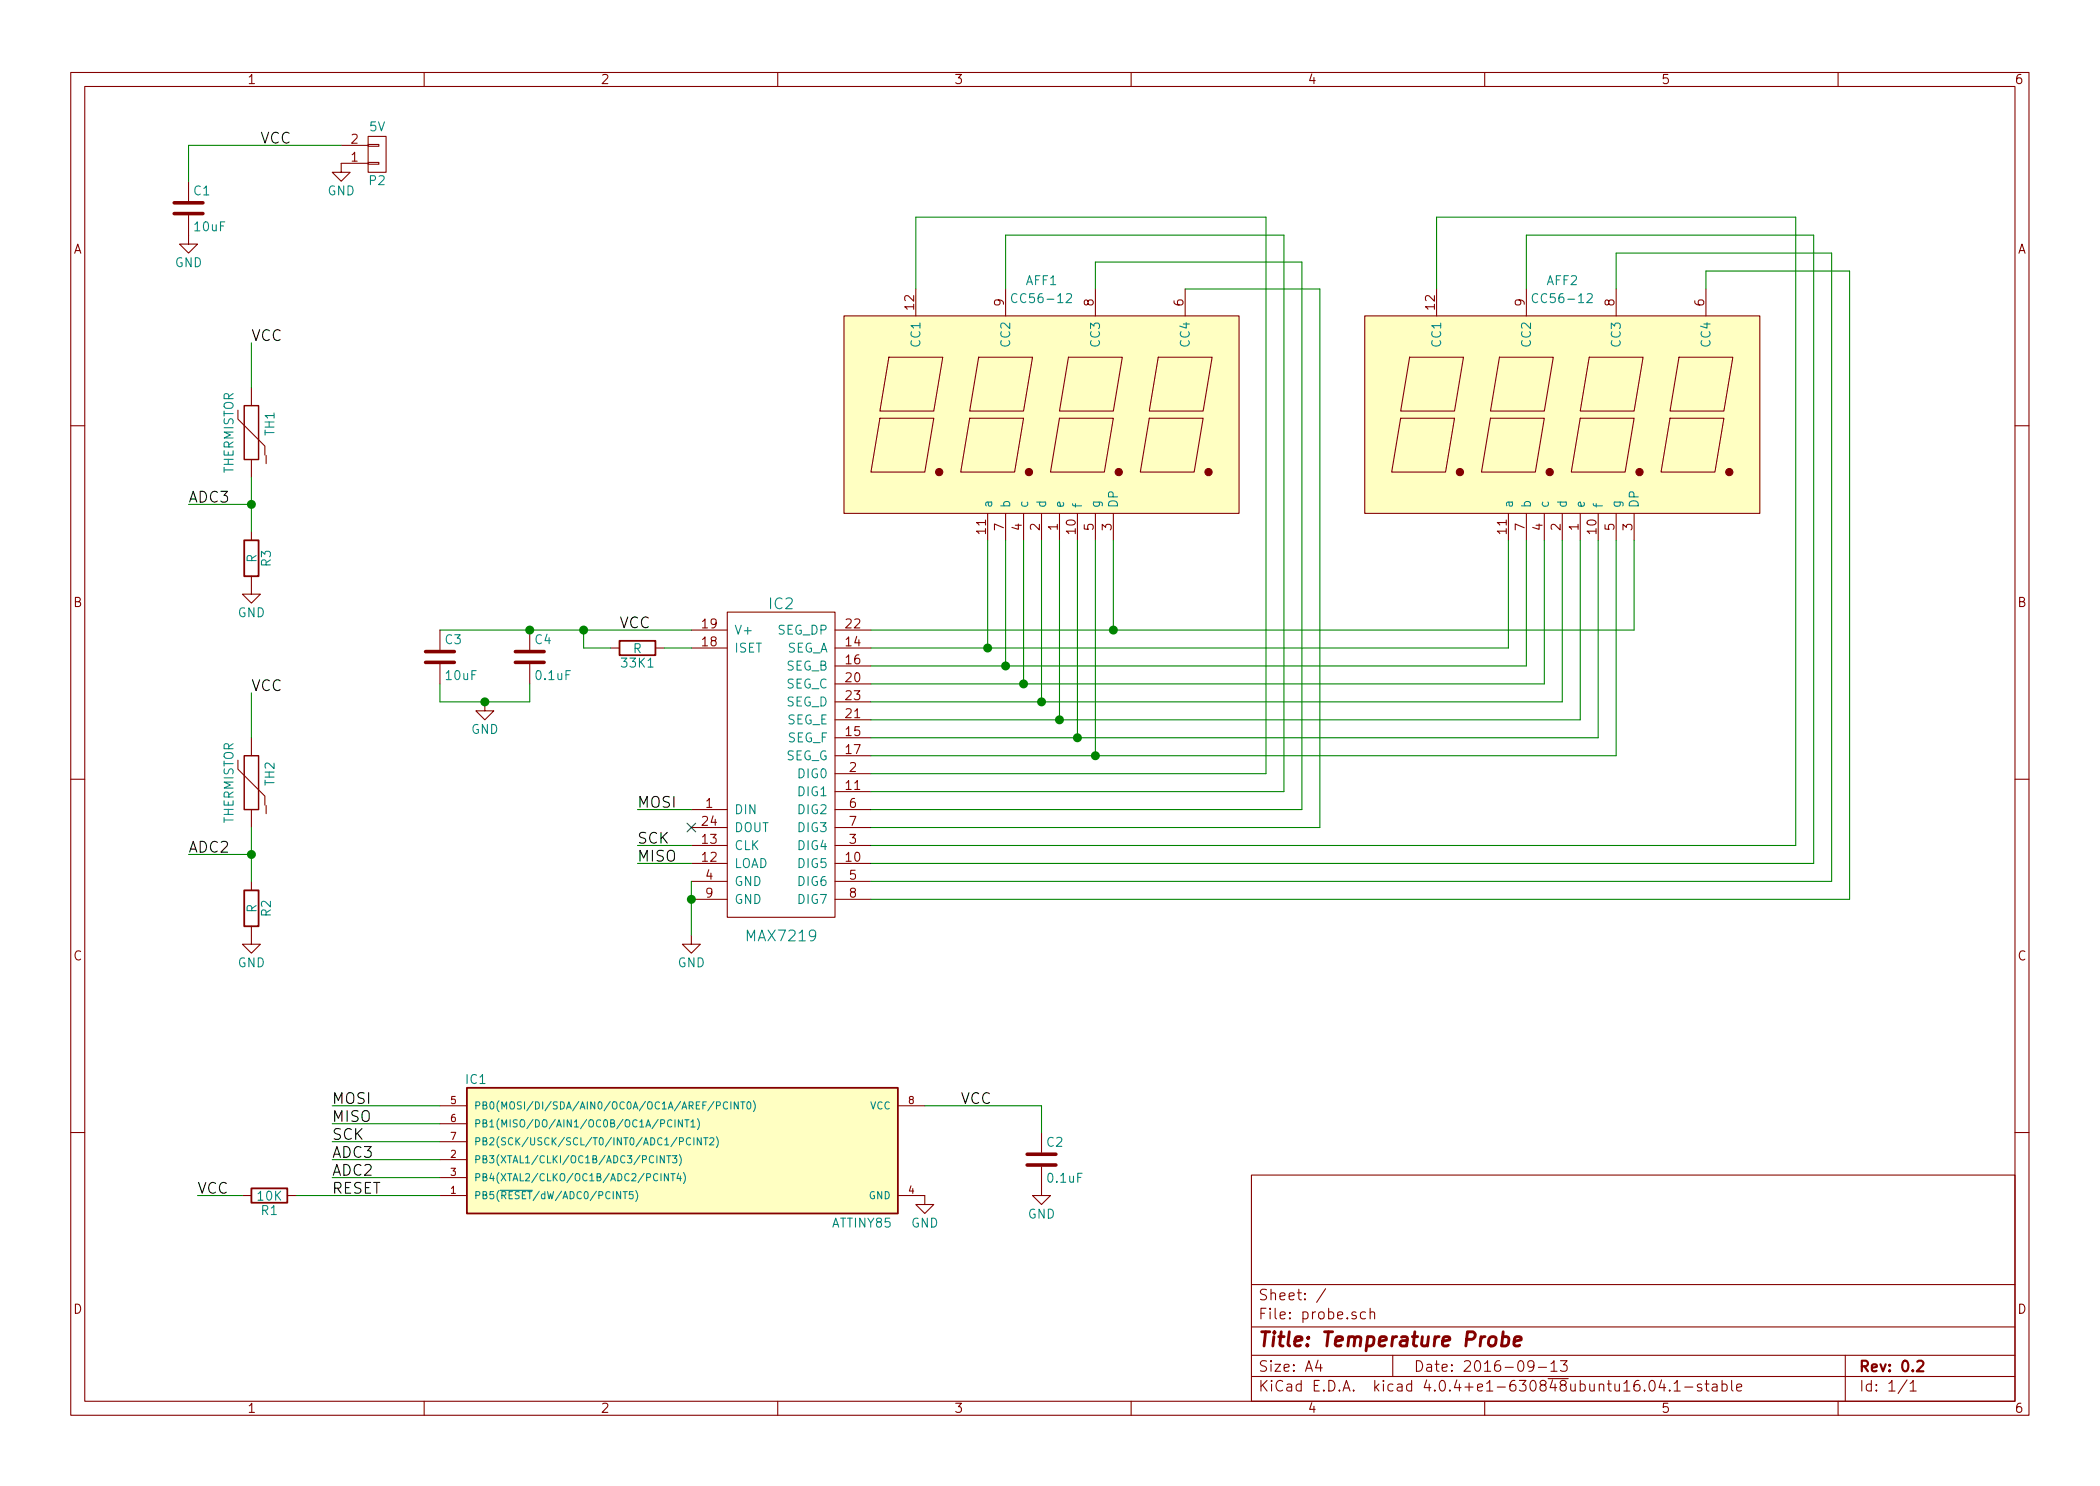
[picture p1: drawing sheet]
EESchema Schematic File Version 2
LIBS:probe-rescue
LIBS:power
LIBS:device
LIBS:transistors
LIBS:conn
LIBS:linear
LIBS:regul
LIBS:74xx
LIBS:cmos4000
LIBS:adc-dac
LIBS:memory
LIBS:xilinx
LIBS:microcontrollers
LIBS:dsp
LIBS:microchip
LIBS:analog_switches
LIBS:motorola
LIBS:texas
LIBS:intel
LIBS:audio
LIBS:interface
LIBS:digital-audio
LIBS:philips
LIBS:display
LIBS:cypress
LIBS:siliconi
LIBS:opto
LIBS:atmel
LIBS:contrib
LIBS:valves
LIBS:theapi_probe
LIBS:probe-cache
EELAYER 25 0
EELAYER END
$Descr A4 11693 8268
encoding utf-8
Sheet 1 1
Title "Temperature Probe"
Date "2016-09-13"
Rev "0.2"
Comp ""
Comment1 ""
Comment2 ""
Comment3 ""
Comment4 ""
$EndDescr
$Comp
L THERMISTOR TH1
U 1 1
P 1400 2400
F 0 "TH1" V 1500 2450 50  0000 C CNN
F 1 "THERMISTOR" V 1300 2400 50  0000 C BNN
F 2 "Discret:R1" H 1400 2400 50  0001 C CNN
F 3 "" H 1400 2400 50  0000 C CNN
	1    1400 2400
	1    0    0    -1  
$EndComp
$Comp
L R R3
U 1 1
P 1400 3100
F 0 "R3" V 1480 3100 50  0000 C CNN
F 1 "R" V 1400 3100 50  0000 C CNN
F 2 "Resistors_SMD:R_0805_HandSoldering" V 1330 3100 50  0001 C CNN
F 3 "" H 1400 3100 50  0000 C CNN
	1    1400 3100
	1    0    0    -1  
$EndComp
$Comp
L MAX7219 IC2
U 1 1
P 4350 5200
F 0 "IC2" H 4350 7050 60  0000 C CNN
F 1 "MAX7219" H 4350 5200 60  0000 C CNN
F 2 "Housings_DIP:DIP-24_W7.62mm" H 4350 5200 60  0001 C CNN
F 3 "" H 4350 5200 60  0000 C CNN
	1    4350 5200
	1    0    0    -1  
$EndComp
$Comp
L CC56-12 AFF1
U 1 1
P 5800 2300
F 0 "AFF1" H 5800 3050 50  0000 C CNN
F 1 "CC56-12" H 5800 2950 50  0000 C CNN
F 2 "theapi_footprints:4x7seg_CA" H 5300 2300 50  0001 C CNN
F 3 "" H 5300 2300 50  0000 C CNN
	1    5800 2300
	1    0    0    -1  
$EndComp
Text Label 1450 800  0    60   ~ 0
VCC
$Comp
L GND #PWR6
U 1 1
P 3850 5200
F 0 "#PWR6" H 3850 4950 50  0001 C CNN
F 1 "GND" H 3850 5050 50  0000 C CNN
F 2 "" H 3850 5200 50  0000 C CNN
F 3 "" H 3850 5200 50  0000 C CNN
	1    3850 5200
	1    0    0    -1  
$EndComp
$Comp
L GND #PWR2
U 1 1
P 1400 3250
F 0 "#PWR2" H 1400 3000 50  0001 C CNN
F 1 "GND" H 1400 3100 50  0000 C CNN
F 2 "" H 1400 3250 50  0000 C CNN
F 3 "" H 1400 3250 50  0000 C CNN
	1    1400 3250
	1    0    0    -1  
$EndComp
Wire Wire Line
	4850 3600 8400 3600
Wire Wire Line
	5500 3600 5500 3000
Wire Wire Line
	4850 3700 8500 3700
Wire Wire Line
	5600 3700 5600 3000
Wire Wire Line
	4850 3800 8600 3800
Wire Wire Line
	5700 3800 5700 3000
Wire Wire Line
	4850 3900 8700 3900
Wire Wire Line
	5800 3900 5800 3000
Wire Wire Line
	4850 4000 8800 4000
Wire Wire Line
	5900 4000 5900 3000
Wire Wire Line
	4850 4100 8900 4100
Wire Wire Line
	6000 4100 6000 3000
Wire Wire Line
	4850 4200 9000 4200
Wire Wire Line
	6100 4200 6100 3000
Wire Wire Line
	4850 3500 9100 3500
Wire Wire Line
	6200 3500 6200 3000
Wire Wire Line
	4850 4300 7050 4300
Wire Wire Line
	7050 4300 7050 1200
Wire Wire Line
	7050 1200 5100 1200
Wire Wire Line
	5100 1200 5100 1600
Wire Wire Line
	4850 4400 7150 4400
Wire Wire Line
	7150 4400 7150 1300
Wire Wire Line
	7150 1300 5600 1300
Wire Wire Line
	5600 1300 5600 1600
Wire Wire Line
	4850 4500 7250 4500
Wire Wire Line
	7250 4500 7250 1450
Wire Wire Line
	7250 1450 6100 1450
Wire Wire Line
	6100 1450 6100 1600
Wire Wire Line
	4850 4600 7350 4600
Wire Wire Line
	7350 4600 7350 1600
Wire Wire Line
	7350 1600 6600 1600
Wire Wire Line
	3850 4900 3850 5200
Connection ~ 3850 5000
Wire Wire Line
	1400 2650 1400 2950
Connection ~ 1400 2800
Text Label 1050 2800 0    60   ~ 0
ADC3
$Comp
L R 33K1
U 1 1
P 3550 3600
F 0 "33K1" V 3630 3600 50  0000 C CNN
F 1 "R" V 3550 3600 50  0000 C CNN
F 2 "Resistors_SMD:R_0805_HandSoldering" V 3480 3600 50  0001 C CNN
F 3 "" H 3550 3600 50  0000 C CNN
	1    3550 3600
	0    1    1    0   
$EndComp
Wire Wire Line
	3700 3600 3850 3600
Wire Wire Line
	3400 3600 3250 3600
NoConn ~ 3850 4600
$Comp
L GND #PWR7
U 1 1
P 5150 6650
F 0 "#PWR7" H 5150 6400 50  0001 C CNN
F 1 "GND" H 5150 6500 50  0000 C CNN
F 2 "" H 5150 6650 50  0000 C CNN
F 3 "" H 5150 6650 50  0000 C CNN
	1    5150 6650
	1    0    0    -1  
$EndComp
Text Label 1850 6350 0    60   ~ 0
SCK
Text Label 1850 6250 0    60   ~ 0
MISO
Text Label 1850 6150 0    60   ~ 0
MOSI
Text Label 1850 6650 0    60   ~ 0
RESET
Text Label 1850 6550 0    60   ~ 0
ADC2
$Comp
L R R1
U 1 1
P 1500 6650
F 0 "R1" V 1580 6650 50  0000 C CNN
F 1 "10K" V 1500 6650 50  0000 C CNN
F 2 "Resistors_SMD:R_0805_HandSoldering" V 1430 6650 50  0001 C CNN
F 3 "" H 1500 6650 50  0000 C CNN
	1    1500 6650
	0    1    1    0   
$EndComp
$Comp
L C C2
U 1 1
P 5800 6450
F 0 "C2" H 5825 6550 50  0000 L CNN
F 1 "0.1uF" H 5825 6350 50  0000 L CNN
F 2 "Capacitors_SMD:C_0805_HandSoldering" H 5838 6300 50  0001 C CNN
F 3 "" H 5800 6450 50  0000 C CNN
	1    5800 6450
	1    0    0    -1  
$EndComp
$Comp
L GND #PWR8
U 1 1
P 5800 6600
F 0 "#PWR8" H 5800 6350 50  0001 C CNN
F 1 "GND" H 5800 6450 50  0000 C CNN
F 2 "" H 5800 6600 50  0000 C CNN
F 3 "" H 5800 6600 50  0000 C CNN
	1    5800 6600
	1    0    0    -1  
$EndComp
$Comp
L ATTINY85-S IC1
U 1 1
P 3800 6400
F 0 "IC1" H 2650 6800 50  0000 C CNN
F 1 "ATTINY85" H 4800 6000 50  0000 C CNN
F 2 "Housings_DIP:DIP-8_W7.62mm" H 3800 5950 50  0001 C CIN
F 3 "" H 3800 6400 50  0000 C CNN
	1    3800 6400
	1    0    0    -1  
$EndComp
Text Label 1850 6450 0    60   ~ 0
ADC3
Wire Wire Line
	1850 6250 2450 6250
Wire Wire Line
	2450 6150 1850 6150
Wire Wire Line
	2450 6550 1850 6550
Wire Wire Line
	1850 6350 2450 6350
Wire Wire Line
	1650 6650 2450 6650
$Comp
L GND #PWR4
U 1 1
P 1900 900
F 0 "#PWR4" H 1900 650 50  0001 C CNN
F 1 "GND" H 1900 750 50  0000 C CNN
F 2 "" H 1900 900 50  0000 C CNN
F 3 "" H 1900 900 50  0000 C CNN
	1    1900 900 
	1    0    0    -1  
$EndComp
$Comp
L CONN_01X02 P2
U 1 1
P 2100 850
F 0 "P2" H 2100 1000 50  0000 C CNN
F 1 "5V" H 2100 700 50  0000 C CNN
F 2 "Pin_Headers:Pin_Header_Straight_1x02" H 2100 850 50  0001 C CNN
F 3 "" H 2100 850 50  0000 C CNN
	1    2100 850 
	1    0    0    1   
$EndComp
$Comp
L C C1
U 1 1
P 1050 1150
F 0 "C1" H 1075 1250 50  0000 L CNN
F 1 "10uF" H 1075 1050 50  0000 L CNN
F 2 "Capacitors_SMD:C_0805_HandSoldering" H 1088 1000 50  0001 C CNN
F 3 "" H 1050 1150 50  0000 C CNN
	1    1050 1150
	1    0    0    -1  
$EndComp
$Comp
L GND #PWR1
U 1 1
P 1050 1300
F 0 "#PWR1" H 1050 1050 50  0001 C CNN
F 1 "GND" H 1050 1150 50  0000 C CNN
F 2 "" H 1050 1300 50  0000 C CNN
F 3 "" H 1050 1300 50  0000 C CNN
	1    1050 1300
	1    0    0    -1  
$EndComp
Wire Wire Line
	1050 800  1900 800 
Wire Wire Line
	1050 2800 1400 2800
Text Label 1400 1900 0    60   ~ 0
VCC
Wire Wire Line
	1400 1900 1400 2150
Text Label 3450 3500 0    60   ~ 0
VCC
Wire Wire Line
	2450 3500 3850 3500
Wire Wire Line
	3250 3600 3250 3500
Text Label 5350 6150 0    60   ~ 0
VCC
Text Label 3550 4500 0    60   ~ 0
MOSI
Text Label 3550 4700 0    60   ~ 0
SCK
Wire Wire Line
	2450 6450 1850 6450
Wire Wire Line
	3850 4500 3550 4500
Wire Wire Line
	3850 4700 3550 4700
Wire Wire Line
	3850 4800 3550 4800
Wire Wire Line
	1350 6650 1100 6650
Text Label 1100 6650 0    60   ~ 0
VCC
$Comp
L C C3
U 1 1
P 2450 3650
F 0 "C3" H 2475 3750 50  0000 L CNN
F 1 "10uF" H 2475 3550 50  0000 L CNN
F 2 "Capacitors_SMD:C_0805_HandSoldering" H 2488 3500 50  0001 C CNN
F 3 "" H 2450 3650 50  0000 C CNN
	1    2450 3650
	1    0    0    -1  
$EndComp
Wire Wire Line
	5150 6150 5800 6150
Wire Wire Line
	5800 6150 5800 6300
$Comp
L C C4
U 1 1
P 2950 3650
F 0 "C4" H 2975 3750 50  0000 L CNN
F 1 "0.1uF" H 2975 3550 50  0000 L CNN
F 2 "Capacitors_SMD:C_0805_HandSoldering" H 2988 3500 50  0001 C CNN
F 3 "" H 2950 3650 50  0000 C CNN
	1    2950 3650
	1    0    0    -1  
$EndComp
Connection ~ 3250 3500
Connection ~ 2950 3500
$Comp
L GND #PWR5
U 1 1
P 2700 3900
F 0 "#PWR5" H 2700 3650 50  0001 C CNN
F 1 "GND" H 2700 3750 50  0000 C CNN
F 2 "" H 2700 3900 50  0000 C CNN
F 3 "" H 2700 3900 50  0000 C CNN
	1    2700 3900
	1    0    0    -1  
$EndComp
Wire Wire Line
	2450 3900 2950 3900
Wire Wire Line
	2450 3900 2450 3800
Wire Wire Line
	2950 3900 2950 3800
Connection ~ 2700 3900
Wire Wire Line
	1050 1000 1050 800 
$Comp
L CC56-12 AFF2
U 1 1
P 8700 2300
F 0 "AFF2" H 8700 3050 50  0000 C CNN
F 1 "CC56-12" H 8700 2950 50  0000 C CNN
F 2 "theapi_footprints:4x7seg_CA" H 8200 2300 50  0001 C CNN
F 3 "" H 8200 2300 50  0000 C CNN
	1    8700 2300
	1    0    0    -1  
$EndComp
Wire Wire Line
	4850 4700 10000 4700
Wire Wire Line
	10000 4700 10000 1200
Wire Wire Line
	10000 1200 8000 1200
Wire Wire Line
	8000 1200 8000 1600
Wire Wire Line
	4850 4800 10100 4800
Wire Wire Line
	10100 4800 10100 1300
Wire Wire Line
	10100 1300 8500 1300
Wire Wire Line
	8500 1300 8500 1600
Wire Wire Line
	4850 4900 10200 4900
Wire Wire Line
	10200 4900 10200 1400
Wire Wire Line
	10200 1400 9000 1400
Wire Wire Line
	9000 1400 9000 1600
Wire Wire Line
	4850 5000 10300 5000
Wire Wire Line
	10300 5000 10300 1500
Wire Wire Line
	10300 1500 9500 1500
Wire Wire Line
	9500 1500 9500 1600
Wire Wire Line
	9100 3500 9100 3000
Connection ~ 6200 3500
Wire Wire Line
	8400 3600 8400 3000
Connection ~ 5500 3600
Wire Wire Line
	8500 3700 8500 3000
Connection ~ 5600 3700
Wire Wire Line
	8600 3800 8600 3000
Connection ~ 5700 3800
Wire Wire Line
	8700 3900 8700 3000
Connection ~ 5800 3900
Wire Wire Line
	8800 4000 8800 3000
Connection ~ 5900 4000
Wire Wire Line
	8900 4100 8900 3000
Connection ~ 6000 4100
Wire Wire Line
	9000 4200 9000 3000
Connection ~ 6100 4200
$Comp
L THERMISTOR TH2
U 1 1
P 1400 4350
F 0 "TH2" V 1500 4400 50  0000 C CNN
F 1 "THERMISTOR" V 1300 4350 50  0000 C BNN
F 2 "Discret:R1" H 1400 4350 50  0001 C CNN
F 3 "" H 1400 4350 50  0000 C CNN
	1    1400 4350
	1    0    0    -1  
$EndComp
$Comp
L R R2
U 1 1
P 1400 5050
F 0 "R2" V 1480 5050 50  0000 C CNN
F 1 "R" V 1400 5050 50  0000 C CNN
F 2 "Resistors_SMD:R_0805_HandSoldering" V 1330 5050 50  0001 C CNN
F 3 "" H 1400 5050 50  0000 C CNN
	1    1400 5050
	1    0    0    -1  
$EndComp
$Comp
L GND #PWR3
U 1 1
P 1400 5200
F 0 "#PWR3" H 1400 4950 50  0001 C CNN
F 1 "GND" H 1400 5050 50  0000 C CNN
F 2 "" H 1400 5200 50  0000 C CNN
F 3 "" H 1400 5200 50  0000 C CNN
	1    1400 5200
	1    0    0    -1  
$EndComp
Wire Wire Line
	1400 4600 1400 4900
Connection ~ 1400 4750
Wire Wire Line
	1050 4750 1400 4750
Text Label 1400 3850 0    60   ~ 0
VCC
Wire Wire Line
	1400 3850 1400 4100
Text Label 3550 4800 0    60   ~ 0
MISO
Text Label 1050 4750 0    60   ~ 0
ADC2
$EndSCHEMATC
